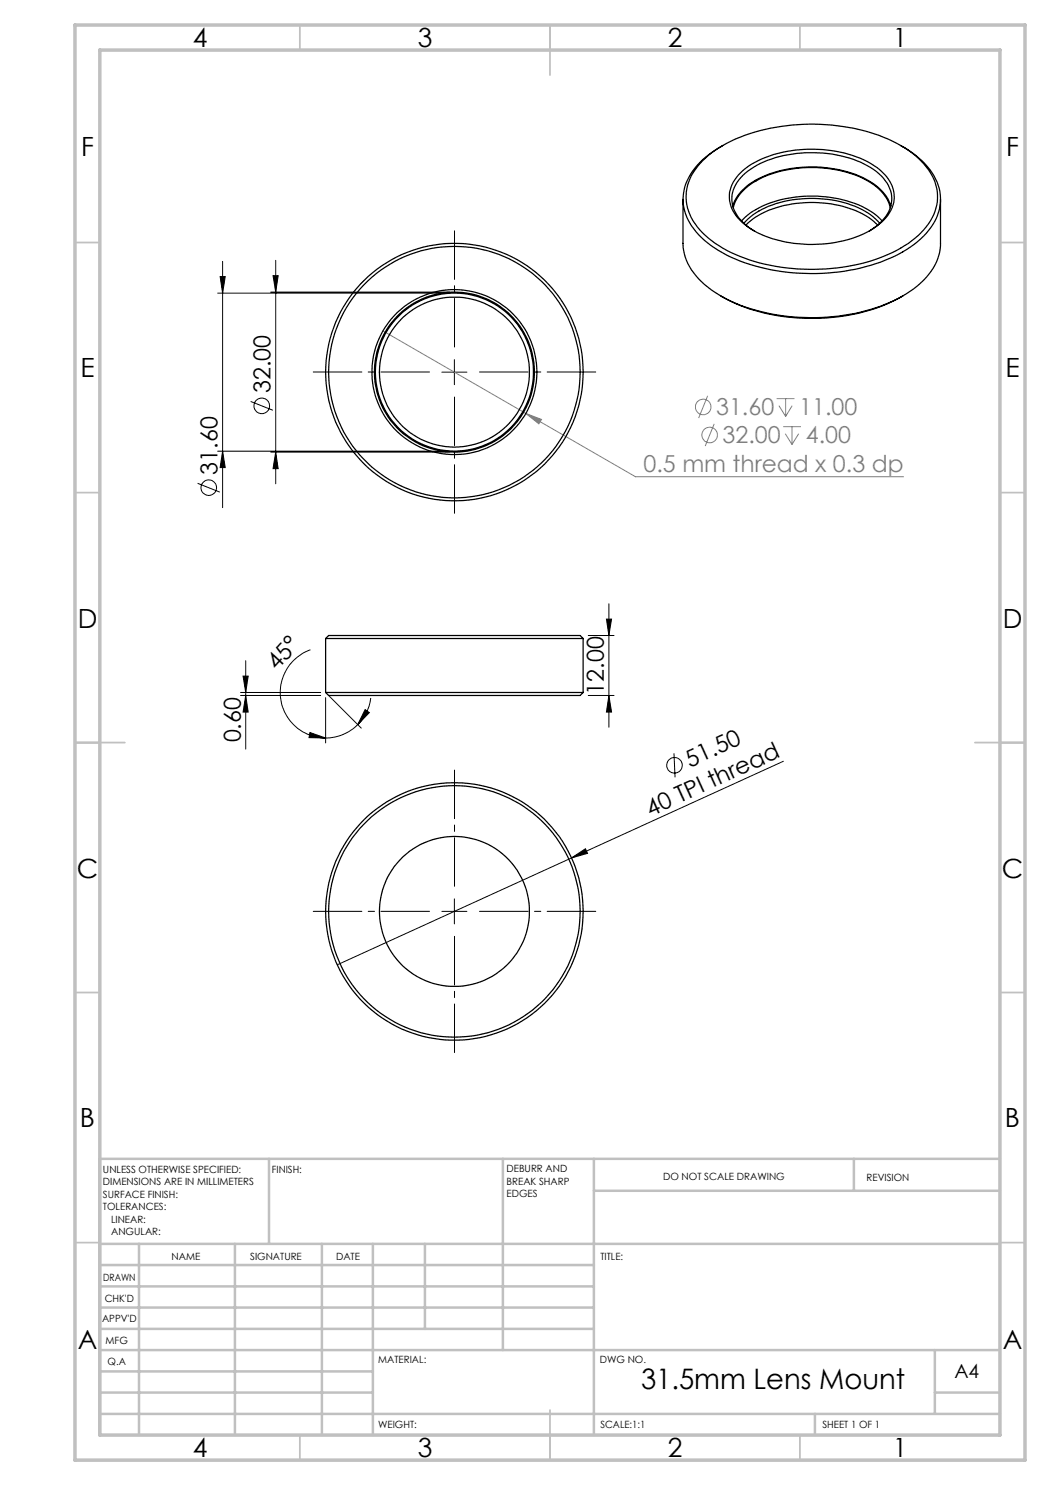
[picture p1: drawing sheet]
<svg xmlns="http://www.w3.org/2000/svg" width="210mm" height="297mm" viewBox="0 0 210 297" stroke-linecap="round" stroke-linejoin="round" font-family="sans-serif">
<g fill="none" stroke="#000" stroke-width=".2">
<path d="M43.5 58.6h46.4M44 55.3h1l-.5 3.3zM44.5 52.3v49.2M54.2 58.4h35.7M54.6 55.1h1l-.5 3.3zM55.1 52.1v44.7M88.4 74.4h5M90.9 71.9v5M39.5 96.7l4.5 1.7M43.5 90.2h46.4M44.5 90.2l.5 3.3h-1zM50.1 80.3l4.5 1.8"/>
<path d="M54.2 90.4h35.7M55.1 90.4l.5 3.3h-1zM48.1 139.1h16M48.1 138.5h16M48.6 135.2h1l-.5 3.3zM49.1 132.1v17.7M49.1 139.1l.5 3.3h-1zM62.1 130a9.1 9.1 0 0 0-5.9 10.1 9.1 9.1 0 0 0 8.9 7.5M65.1 139.5v9.1M65.8 139.2l6.4 6.4M74.2 139.6a8.8 8.8 0 0 1-2.7 5.3M117.7 127.1h5.1"/>
<path d="M117.7 139.1h5.1M121.3 123.8h1l-.5 3.3zM121.8 120.8v24.6M121.8 139.1l.5 3.3h-1zM62 146.5l3.1 1.1-3.3-.1zM71.5 144.9a9.1 9.1 0 0 1-6.4 2.7M73 141.9l.9 .6-2.4 2.4zM134.8 150.7l.2 4.8M156.7 152.3l-42.4 19.3M90.9 179.8v5M114.3 171.6l2.8-1.8 .4 .9zM114.3 171.6l-46.8 21.4"/>
<path d="M88.4 182.3h5"/>
<circle cx="41.8" cy="97.5" r="1.56"/>
<circle cx="52.4" cy="81.2" r="1.56"/>
<circle cx="134.9" cy="153.1" r="1.55"/>
</g>
<g fill="none" stroke="#808080" stroke-width=".2">
<path d="M76.6 66.2l28.6 16.5M141.5 79.2l-1.8 4.4M155.3 79.7h3.6M157.1 79.7v3.6M105.2 82.7l3.1 1.2-.5 .9zM105.2 82.7l21.9 12.7h53.6M142.8 84.8l-1.8 4.4M155.8 81.1l1.3 2.2M156.6 85.3h3.6M157.1 86.7l1.3 2.2M158.4 85.3v3.6M158.4 81.1l-1.3 2.2"/>
<path d="M159.7 86.7l-1.3 2.2"/>
<circle cx="140.6" cy="81.4" r="1.56"/>
<circle cx="141.9" cy="87" r="1.56"/>
</g>
<path d="M85.9 74.4h-23.2M90.9 69.4v-23.2M90.9 79.4v23.3M95.9 74.4h23.3M90.9 177.3v-23.3M85.9 182.3h-23.2M90.9 187.3v23.2M95.9 182.3h23.3" fill="none" stroke="#000" stroke-width=".2" stroke-dasharray="15.2 1.3 1.3 1.3" stroke-dashoffset="5.5"/>
<g fill="none" stroke="#c0c0c0" stroke-width=".35">
<path d="M60 5v5M110 5v10M160 5v5M15 48.5h5M200 48.5h5M15 98.5h5M200 98.5h5M15 148.5h10M195 148.5h10M15 198.5h5M200 198.5h5M15 248.5h5"/>
<path d="M200 248.5h5M60 287v5M110 282v10M160 287v5"/>
</g>
<g fill="none" stroke="#c0c0c0" stroke-width=".5">
<path d="M53.8 231.8v17M100.6 231.8v38.2M118.8 231.8v55.2M118.8 238.2h81.2M170.8 231.8v6.4M200 231.8h-180v55.2M20 248.8h180M20 257.3h98.8M20 253h98.8M27.8 248.8v38.2M47 248.8v38.2M64.4 248.8v38.2"/>
<path d="M74.6 248.8v38.2M85 248.8v17M20 265.8h98.8M20 261.5h98.8M20 278.5h54.6M20 274.3h54.6M20 270h180M187 278.5h13M187 270v12.8M20 282.8h180M163 282.8v4.2"/>
</g>
<path d="M15 5h190v287h-190zM20 10h180v277h-180z" fill="none" stroke="#c0c0c0" stroke-width=".7"/>
<g fill="#000">
<path d="M114.3 171.6l2.8-1.8 .4 .9z"/>
<path d="M121.3 123.8h1l-.5 3.3zM121.8 139.1l.5 3.3h-1zM48.6 135.2h1l-.5 3.3zM49.1 139.1l.5 3.3h-1zM44 55.3h1l-.5 3.3zM44.5 90.2l.5 3.3h-1zM54.6 55.1h1l-.5 3.3zM55.1 90.4l.5 3.3h-1z"/>
<path d="M62 146.5l3.1 1.1-3.3-.1zM73 141.9l.9 .6-2.4 2.4z"/>
</g>
<path d="M105.2 82.7l3.1 1.2-.5 .9z" fill="#808080"/>
<g fill="none" stroke="#000" stroke-width=".25">
<path d="M136.6 39.9v8.8a11.2 11.2 0 0 0 5 8.7 32.6 32.6 0 0 0 18.2 6.1 38 38 0 0 0 20.8-4.3M140.5 32.2a27.5 27.5 0 0 1 15.7-6.9 39.5 39.5 0 0 1 23.1 3.3 15.5 15.5 0 0 1 7.7 7.8 9.6 9.6 0 0 1-2.8 10.1 26.7 26.7 0 0 1-14.6 6.8 39.1 39.1 0 0 1-25-3.7 13.7 13.7 0 0 1-7.2-8.6 9.7 9.7 0 0 1 3.1-8.8zM144.6 29.1a15.2 15.2 0 0 0-7.7 8.3 9.7 9.7 0 0 0 2.8 9.6 25.8 25.8 0 0 0 13.5 6.7 41.2 41.2 0 0 0 26.5-2.9 15.3 15.3 0 0 0 8-8.5 10 10 0 0 0-3.3-10.1l-1.9-1.7-2.4-1.4M148.2 34.5a19.8 19.8 0 0 1 11.7-4.6 22.8 22.8 0 0 1 16 4 6.6 6.6 0 0 1 2.5 7.6 12.4 12.4 0 0 1-8 6.2 26.5 26.5 0 0 1-19.6-1.5 8.8 8.8 0 0 1-4.9-6.1 6.5 6.5 0 0 1 2.3-5.6zM188.1 39.9v8.8a11.1 11.1 0 0 1-4.6 8.5l-2.9 2M144.1 59.2a38.6 38.6 0 0 0 25.5 3.9 32 32 0 0 0 11-3.9M146.5 41.2a9.7 9.7 0 0 1 5.9-5.8 25 25 0 0 1 21.4 .8 8.9 8.9 0 0 1 4.4 5M146.6 41.6a8.9 8.9 0 0 1 5.2-5.8 24.8 24.8 0 0 1 21.9 .5 8.4 8.4 0 0 1 4.3 5.3M148.3 44.2a17.1 17.1 0 0 1 10.6-4.8 23.1 23.1 0 0 1 16 3.4l1.5 1.4M148.8 44.7a16.7 16.7 0 0 1 11.4-4.9 20.8 20.8 0 0 1 14.5 3.6l1.2 1.3M149.2 45a17 17 0 0 1 11-4.4 20.8 20.8 0 0 1 14.5 3.6l.8 .8M150.9 46.2a7.6 7.6 0 0 1-4.5-7.2 8.6 8.6 0 0 1 5-5.9 25.2 25.2 0 0 1 22.1 .1 8.2 8.2 0 0 1 4.9 6.5 7.6 7.6 0 0 1-4.1 6.2l-.5 .3"/>
<path d="M65.1 127.7h51.5M65.1 127.7l.6-.6h50.3l.6 .6M65.1 138.5l.6 .6h50.3l.6-.6M65.1 138.5h51.5M65.1 127.7v10.8M116.6 127.7v10.8"/>
<circle cx="90.9" cy="74.4" r="15.8"/>
<circle cx="90.9" cy="74.4" r="25.2"/>
<circle cx="90.9" cy="74.4" r="25.7"/>
<circle cx="90.9" cy="74.4" r="16.5"/>
<circle cx="90.9" cy="74.4" r="16"/>
<circle cx="90.9" cy="74.4" r="15"/>
<circle cx="90.9" cy="182.3" r="15"/>
<circle cx="90.9" cy="182.3" r="25.7"/>
<circle cx="90.9" cy="182.3" r="25.1"/>
</g>
<text font-size="5.6" x="128.2" y="277.9">31.5mm Lens Mount</text>
<g font-size="5.3">
<text x="38.5" y="9.5">4</text>
<text x="83.5" y="9.5">3</text>
<text x="133.6" y="9.5">2</text>
<text x="178.6" y="9.5">1</text>
<text x="16.2" y="31.3">F</text>
<text x="201.2" y="31.3">F</text>
<text x="16.1" y="75.5">E</text>
<text x="201.1" y="75.5">E</text>
<text x="15.5" y="125.5">D</text>
<text x="200.5" y="125.5">D</text>
<text x="15.4" y="175.5">C</text>
<text x="200.4" y="175.5">C</text>
<text x="16" y="225.5">B</text>
<text x="201" y="225.5">B</text>
<text x="15.5" y="269.8">A</text>
<text x="200.5" y="269.8">A</text>
<text x="38.5" y="291.5">4</text>
<text x="83.5" y="291.5">3</text>
<text x="133.6" y="291.5">2</text>
<text x="178.6" y="291.5">1</text>
</g>
<g font-size="4.7">
<text x="54.1" y="78.6" transform="rotate(-90 54.1 78.6)">32.00</text>
<text x="43.5" y="94.9" transform="rotate(-90 43.5 94.9)">31.60</text>
<text x="55.3" y="134.2" transform="rotate(-47 55.3 134.2)">45°</text>
<text x="120.8" y="138.9" transform="rotate(-90 120.8 138.9)">12.00</text>
<text x="48.1" y="148.5" transform="rotate(-90 48.1 148.5)">0.60</text>
<text x="138" y="153.5" transform="rotate(-25 138 153.5)">51.50</text>
<text x="130.1" y="163.3" transform="rotate(-25 130.1 163.3)">40 TPI thread</text>
</g>
<g font-size="4.7" fill="#808080">
<text x="143.2" y="83.1">31.60</text>
<text x="159.9" y="83.1">11.00</text>
<text x="144.5" y="88.7">32.00</text>
<text x="161.2" y="88.7">4.00</text>
<text x="128.7" y="94.3">0.5 mm thread x 0.3 dp</text>
</g>
<text font-size="3.9" x="190.9" y="275.5">A4</text>
<g font-size="2">
<text x="20.6" y="234.6">UNLESS OTHERWISE SPECIFIED:</text>
<text x="20.6" y="237.1">DIMENSIONS ARE IN MILLIMETERS</text>
<text x="20.6" y="239.6">SURFACE FINISH:</text>
<text x="54.4" y="234.6">FINISH:</text>
<text x="101.3" y="234.5">DEBURR AND</text>
<text x="101.3" y="237">BREAK SHARP</text>
<text x="101.3" y="239.5">EDGES</text>
<text x="132.6" y="236">DO NOT SCALE DRAWING</text>
<text x="173.3" y="236.2">REVISION</text>
<text x="20.6" y="242.1">TOLERANCES:</text>
<text x="22.2" y="244.6">LINEAR:</text>
<text x="22.2" y="247.1">ANGULAR:</text>
<text x="34.3" y="252">NAME</text>
<text x="50" y="251.9">SIGNATURE</text>
<text x="67.2" y="251.9">DATE</text>
<text x="120.1" y="251.9">TITLE:</text>
<text x="20.6" y="256.1">DRAWN</text>
<text x="20.9" y="260.3">CHK'D</text>
<text x="20.4" y="264.4">APPV'D</text>
<text x="21.1" y="268.8">MFG</text>
<text x="21.5" y="273">Q.A</text>
<text x="75.6" y="272.5">MATERIAL:</text>
<text x="120" y="272.5">DWG NO.</text>
<text x="75.6" y="285.5">WEIGHT:</text>
<text x="120.1" y="285.6">SCALE:1:1</text>
<text x="164.5" y="285.6">SHEET 1 OF 1</text>
</g>
</svg>
